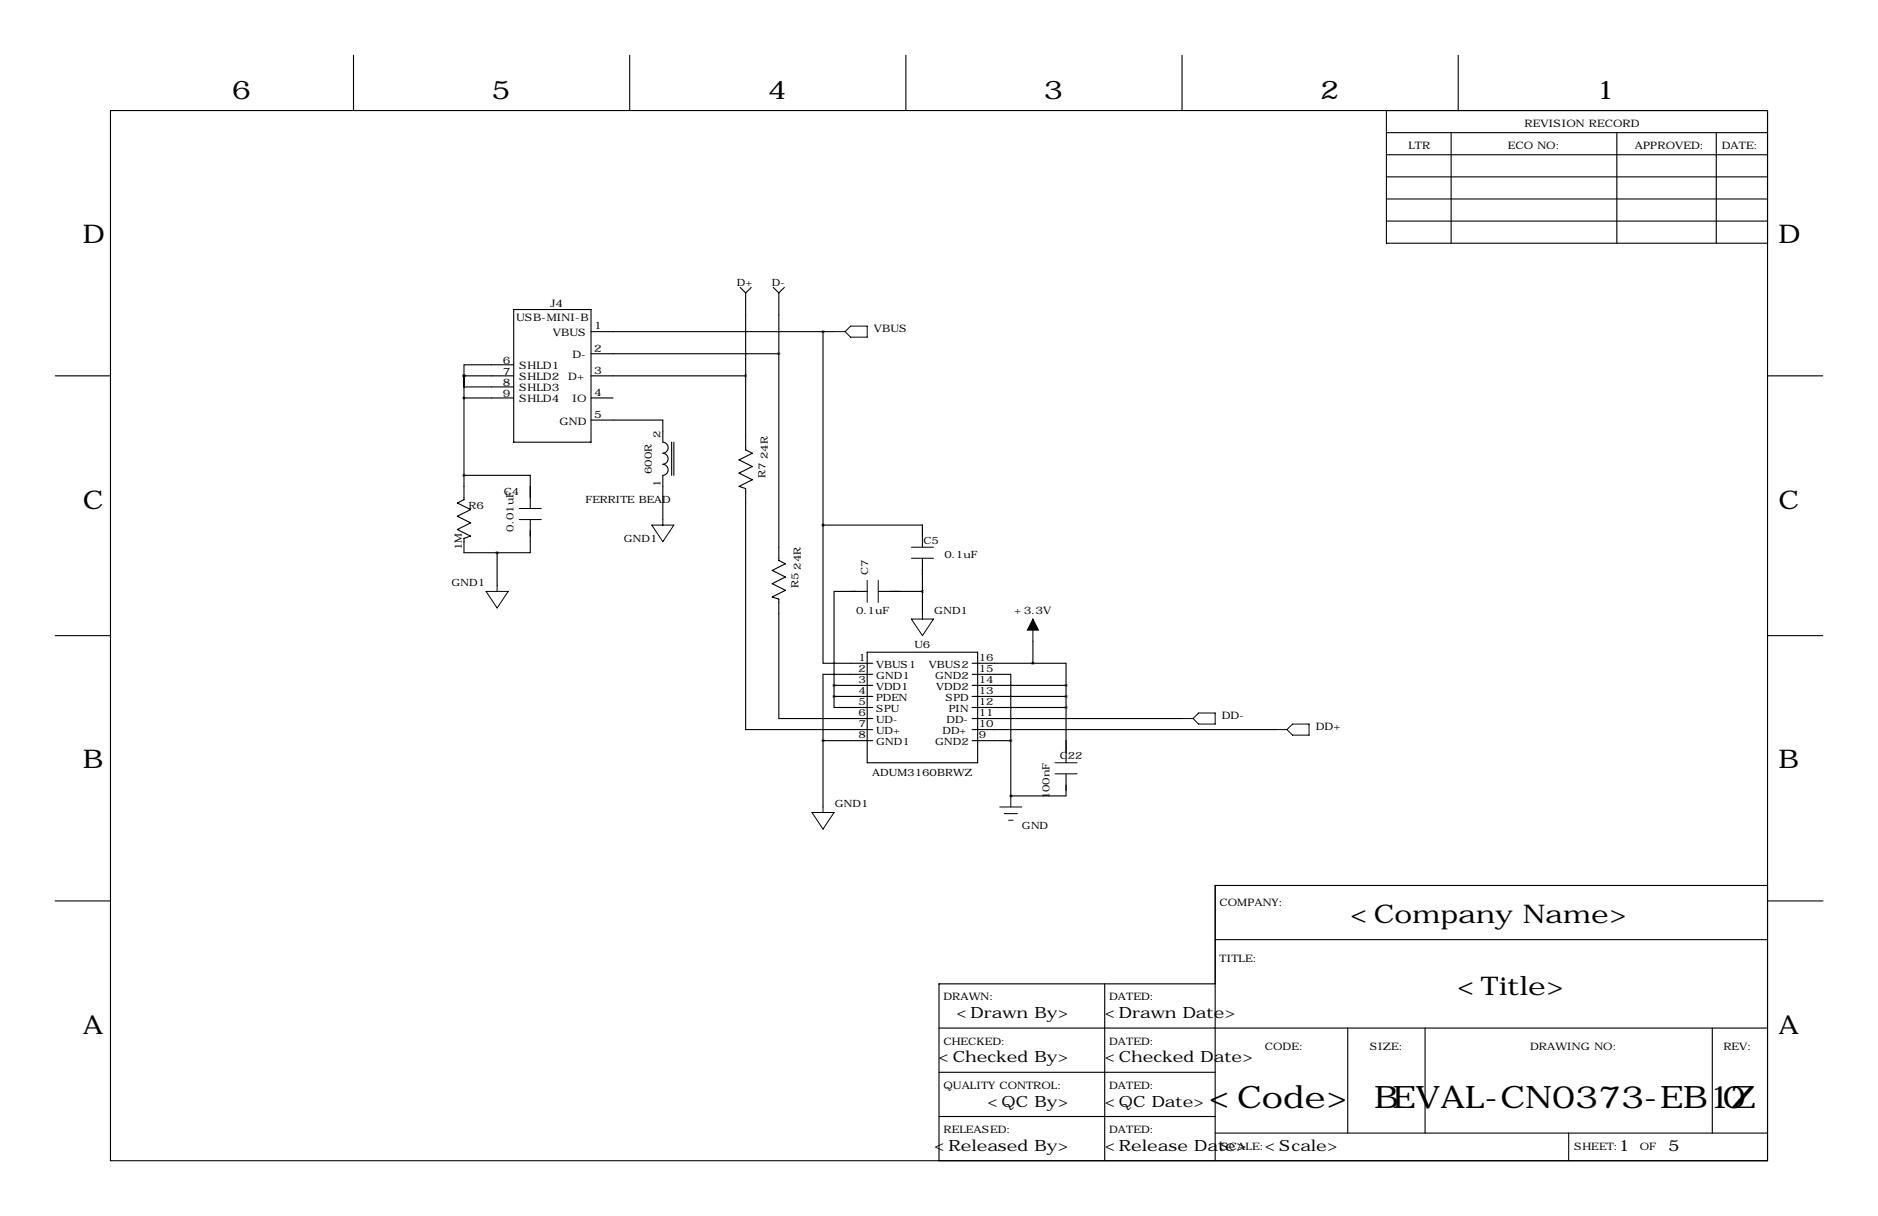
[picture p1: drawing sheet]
<svg xmlns="http://www.w3.org/2000/svg" width="432mm" height="279mm" viewBox="0 0 432 279" stroke-linecap="round" stroke-linejoin="round" font-family="sans-serif">
<g fill="none" stroke="#000" stroke-width=".25">
<path d="M81.3 12.7v12.7M144.8 12.7v12.7M208.3 12.7v12.7M271.8 12.7v12.7M335.3 12.7v12.7M25.4 25.4h381v241.3h-381zM318.8 30.5h87.6M318.8 35.6h87.6M318.8 25.4v30.5h87.6M333.7 30.5v25.4M371.8 30.5v25.4M394.6 30.5v25.4"/>
<path d="M318.8 45.7h87.6M318.8 50.8h87.6M318.8 40.6h87.6M118.1 71.1h17.8v30.5h-17.8zM135.9 76.2h55.9M170.2 66l1.2 1.3M171.4 67.3v36.1l1.6 .7-3.1 1.6 3.1 1.5-3.1 1.5 3.1 1.5-3.1 1.6 1.5 .5v55.3h29.3M172.7 66l-1.3 1.3M177.8 66l1.3 1.3M179.1 67.3v61.5l1.5 .7-3.1 1.6 3.1 1.5-3.1 1.5 3.1 1.5-3.1 1.6 1.6 .5v27.4h21.6M180.3 66l-1.2 1.3M189.2 76.2v44.5"/>
<path d="M12.7 86.4h12.7M106.7 86.4v2.5h11.4M106.7 86.4h.1M106.7 86.4h11.4M106.7 86.4v28.4l-1.5 .8 3 1.5-3 1.5 3 1.5-3 1.6 3 1.5-1.5 .5v3.3h7.6M106.7 91.4h11.4M118.1 83.8h-11.4v2.6M135.9 96.5h16.5v5.1M135.9 86.4h35.5M135.9 81.3h43.2M135.9 91.4h5.1M406.4 86.4h12.7"/>
<path d="M106.7 109.2h15.2v7.6M121.9 119.4v7.6h-7.6M152.4 106.7a1.27 1.27 0 0 1 1.2 1.3 1.27 1.27 0 0 1-1.2 1.2v10.2M152.4 104.1a1.27 1.27 0 0 1 1.2 1.3 1.27 1.27 0 0 1-1.2 1.3M152.4 101.6a1.27 1.27 0 0 1 1.2 1.3 1.27 1.27 0 0 1-1.2 1.2M154.4 101.6v7.6M154.9 101.6v7.6M114.3 127v7.6M189.2 120.7v31.7h11.5M189.2 120.7h22.9v5M199.4 135.9h-7.6v21.6M201.9 135.9h10.2"/>
<path d="M212.1 128.3v12.7M12.7 146h12.7M191.8 157.5h8.9M191.8 157.5v2.5M199.4 149.9h25.4v25.4h-25.4zM200.7 154.9h-11.5v15.3M223.5 154.9h8.9v15.3M223.5 152.4h14M223.5 157.5h21.6M237.5 152.4h7.6v5.1M237.5 147.3v5.1M245.1 157.5v17.8"/>
<path d="M406.4 146h12.7M189.2 170.2h11.5M189.2 170.2v15.2M191.8 160v2.6h8.9M191.8 160h8.9M223.5 160h21.6M223.5 162.6h21.6M223.5 165.1h48.3M223.5 167.6h69.9M223.5 170.2h8.9M232.4 170.2v12.7M245.1 177.8v5.1h-12.7"/>
<path d="M232.4 182.9h.1M12.7 207h12.7M279.4 215.9h127M406.4 203.5h-127v63.2M406.5 207h12.7M215.9 236.2h190.5M254 226.1v40.6M279.4 226.1h-63.5v40.6M309.9 236.2v24.1M327.7 236.2v24.1M393.7 236.2v24.1M215.9 246.4h63.5"/>
<path d="M215.9 256.5h63.5M279.4 260.3h127M360.7 260.3v6.4"/>
</g>
<g fill="none" stroke="#000" stroke-width=".23">
<path d="M191.8 76.2h2.5M194.3 76.2l1.3-1.3h3.8v2.6h-3.8zM119.4 119.4h5.1M119.4 116.8h5.1M152.4 119.4v1.3M111.8 135.9h5l-2.5 3.8zM114.3 134.6v1.3M149.9 120.7h5l-2.5 3.8zM199.4 133.3v5.1M201.9 133.3v5.1M209.5 128.3h5.1M209.5 125.7h5.1"/>
<path d="M209.5 142.2h5.1l-2.5 3.8zM212.1 141v1.2M237.5 142.2v5.1M242.6 177.8h5M242.6 175.3h5M271.8 165.1h2.5M274.3 165.1l1.3-1.3h3.8v2.6h-3.8zM293.4 167.6h2.5M295.9 167.6l1.3-1.2h3.8v2.5h-3.8zM186.7 186.7h5.1l-2.6 3.8zM189.2 185.4v1.3M229.9 185.4h5"/>
<path d="M230.9 186.9h3M231.9 188.5h1M232.4 182.9v2.5"/>
</g>
<path d="M237.5 142.2l1.3 2.6h-2.6z" fill="#000" stroke="#000" stroke-width=".23"/>
<path d="M189.2 170.2a.05 .05 0 0 0 .1 0 .05 .05 0 0 0-.1 0zM189.2 120.7a.05 .05 0 0 0 .1 0 .05 .05 0 0 0-.1 0zM191.7 160a.05 .05 0 0 0 .1 0 .05 .05 0 0 0-.1 0zM191.7 157.5a.05 .05 0 0 0 .1 0 .05 .05 0 0 0-.1 0zM179 81.3a.05 .05 0 0 0 .1 0 .05 .05 0 0 0-.1 0zM171.4 86.4a.05 .05 0 0 0 .1 0 .05 .05 0 0 0-.1 0zM189.2 76.2a.05 .05 0 0 0 .1 0 .05 .05 0 0 0-.1 0z" fill="#000" stroke="#000" stroke-width=".63"/>
<g font-size="7.1">
<text x="277.9" y="254.6">&lt;Code&gt;</text>
<text x="315.9" y="254.6">BEVAL-CN0373-EB1Z</text>
<text x="396.1" y="254.6">0</text>
</g>
<g font-size="5.9">
<text x="53.3" y="22.9">6</text>
<text x="113" y="22.9">5</text>
<text x="176.5" y="22.9">4</text>
<text x="240" y="22.9">3</text>
<text x="303.5" y="22.9">2</text>
<text x="367" y="22.9">1</text>
<text x="19" y="55.9">D</text>
<text x="408.9" y="55.9">D</text>
<text x="19" y="116.8">C</text>
<text x="408.9" y="116.8">C</text>
<text x="19" y="176.5">B</text>
<text x="408.9" y="176.5">B</text>
<text x="310.5" y="212.1">&lt;Company Name&gt;</text>
<text x="335.1" y="228.7">&lt;Title&gt;</text>
<text x="19" y="237.5">A</text>
<text x="408.9" y="237.5">A</text>
</g>
<g font-size="3.6">
<text x="219.9" y="234">&lt;Drawn By&gt;</text>
<text x="254" y="234">&lt;Drawn Date&gt;</text>
<text x="215.8" y="244.1">&lt;Checked By&gt;</text>
<text x="254" y="244.1">&lt;Checked Date&gt;</text>
<text x="227" y="254.3">&lt;QC By&gt;</text>
<text x="254" y="254.3">&lt;QC Date&gt;</text>
<text x="214.8" y="264.4">&lt;Released By&gt;</text>
<text x="254" y="264.4">&lt;Release Date&gt;</text>
<text x="290.8" y="264.4">&lt;Scale&gt;</text>
<text x="372.1" y="264.4">1</text>
<text x="383.5" y="264.4">5</text>
</g>
<g font-size="2.4">
<text x="350.5" y="29.2">REVISION RECORD</text>
<text x="323.8" y="34.3">LTR</text>
<text x="346.7" y="34.3">ECO NO:</text>
<text x="375.9" y="34.3">APPROVED:</text>
<text x="395.9" y="34.3">DATE:</text>
<text x="126.5" y="70.6">J4</text>
<text x="118.6" y="73.7">USB-MINI-B</text>
<text x="127.1" y="77.2">VBUS</text>
<text x="136.7" y="75.7">1</text>
<text x="200.9" y="76.2">VBUS</text>
<text x="115.6" y="83.6">6</text>
<text x="131.6" y="82.3">D-</text>
<text x="136.7" y="80.8">2</text>
<text x="115.6" y="86.1">7</text>
<text x="115.6" y="88.6">8</text>
<text x="119.4" y="84.9">SHLD1</text>
<text x="119.4" y="87.4">SHLD2</text>
<text x="119.4" y="89.9">SHLD3</text>
<text x="130.7" y="87.4">D+</text>
<text x="136.7" y="85.9">3</text>
<text x="115.6" y="91.2">9</text>
<text x="119.4" y="92.5">SHLD4</text>
<text x="131.6" y="92.5">IO</text>
<text x="136.7" y="90.9">4</text>
<text x="128.6" y="97.6">GND</text>
<text x="136.7" y="96">5</text>
<text x="233.2" y="141">+3.3V</text>
<text x="280.9" y="165.1">DD-</text>
<text x="302.5" y="167.6">DD+</text>
<text x="280.4" y="208.3">COMPANY:</text>
<text x="280.4" y="221">TITLE:</text>
<text x="216.9" y="229.9">DRAWN:</text>
<text x="255" y="229.9">DATED:</text>
<text x="216.9" y="240">CHECKED:</text>
<text x="255" y="240">DATED:</text>
<text x="290.8" y="241.3">CODE:</text>
<text x="315" y="241.3">SIZE:</text>
<text x="351.8" y="241.3">DRAWING NO:</text>
<text x="396.2" y="241.3">REV:</text>
<text x="216.9" y="250.2">QUALITY CONTROL:</text>
<text x="255" y="250.2">DATED:</text>
<text x="216.9" y="260.3">RELEASED:</text>
<text x="255" y="260.3">DATED:</text>
<text x="280.7" y="264.2">SCALE:</text>
<text x="361.9" y="264.2">SHEET:</text>
<text x="377" y="264.2">OF</text>
</g>
<g font-size="2.3">
<text x="169.4" y="65.8">D+</text>
<text x="177.5" y="65.8">D-</text>
<text x="151.9" y="100.6" transform="rotate(-90 151.9 100.6)">2</text>
<text x="176.5" y="105.5" transform="rotate(-90 176.5 105.5)">24R</text>
<text x="115.8" y="113.8">C4</text>
<text x="149.9" y="108.9" transform="rotate(-90 149.9 108.9)">600R</text>
<text x="151.9" y="111.9" transform="rotate(-90 151.9 111.9)">1</text>
<text x="176" y="109.7" transform="rotate(-90 176 109.7)">R7</text>
<text x="107.7" y="116.8">R6</text>
<text x="134.6" y="115.6">FERRITE BEAD</text>
<text x="118.1" y="122.2" transform="rotate(-90 118.1 122.2)">0.01uF</text>
<text x="143.4" y="124.5">GND1</text>
<text x="212.3" y="125">C5</text>
<text x="106.2" y="126.4" transform="rotate(-90 106.2 126.4)">1M</text>
<text x="184.1" y="130.9" transform="rotate(-90 184.1 130.9)">24R</text>
<text x="217.2" y="128.3">0.1uF</text>
<text x="103.8" y="134.6">GND1</text>
<text x="183.6" y="135.1" transform="rotate(-90 183.6 135.1)">R5</text>
<text x="199.6" y="132.1" transform="rotate(-90 199.6 132.1)">C7</text>
<text x="196.8" y="141">0.1uF</text>
<text x="214.8" y="141">GND1</text>
<text x="210.2" y="148.8">U6</text>
<text x="197.4" y="151.9">1</text>
<text x="197.4" y="154.4">2</text>
<text x="201.4" y="153.4">VBUS1</text>
<text x="201.4" y="155.9">GND1</text>
<text x="213.5" y="153.4">VBUS2</text>
<text x="215" y="155.9">GND2</text>
<text x="225" y="151.9">16</text>
<text x="225" y="154.4">15</text>
<text x="197.4" y="157">3</text>
<text x="197.4" y="159.5">4</text>
<text x="201.4" y="158.5">VDD1</text>
<text x="201.4" y="161">PDEN</text>
<text x="215.2" y="158.5">VDD2</text>
<text x="217.4" y="161">SPD</text>
<text x="225" y="157">14</text>
<text x="225" y="159.5">13</text>
<text x="197.4" y="162.1">5</text>
<text x="197.4" y="164.6">6</text>
<text x="197.4" y="167.1">7</text>
<text x="201.4" y="163.6">SPU</text>
<text x="201.4" y="166.1">UD-</text>
<text x="217.6" y="166.1">DD-</text>
<text x="218.1" y="163.6">PIN</text>
<text x="225" y="162.1">12</text>
<text x="225" y="164.6">11</text>
<text x="225" y="167.1">10</text>
<text x="197.4" y="169.7">8</text>
<text x="201.4" y="168.6">UD+</text>
<text x="201.4" y="171.2">GND1</text>
<text x="215" y="171.2">GND2</text>
<text x="216.7" y="168.6">DD+</text>
<text x="225" y="169.7">9</text>
<text x="200.6" y="178.3">ADUM3160BRWZ</text>
<text x="243.6" y="174.5">C22</text>
<text x="191.9" y="185.4">GND1</text>
<text x="241.3" y="183.7" transform="rotate(-90 241.3 183.7)">100nF</text>
<text x="234.9" y="190.5">GND</text>
</g>
</svg>
